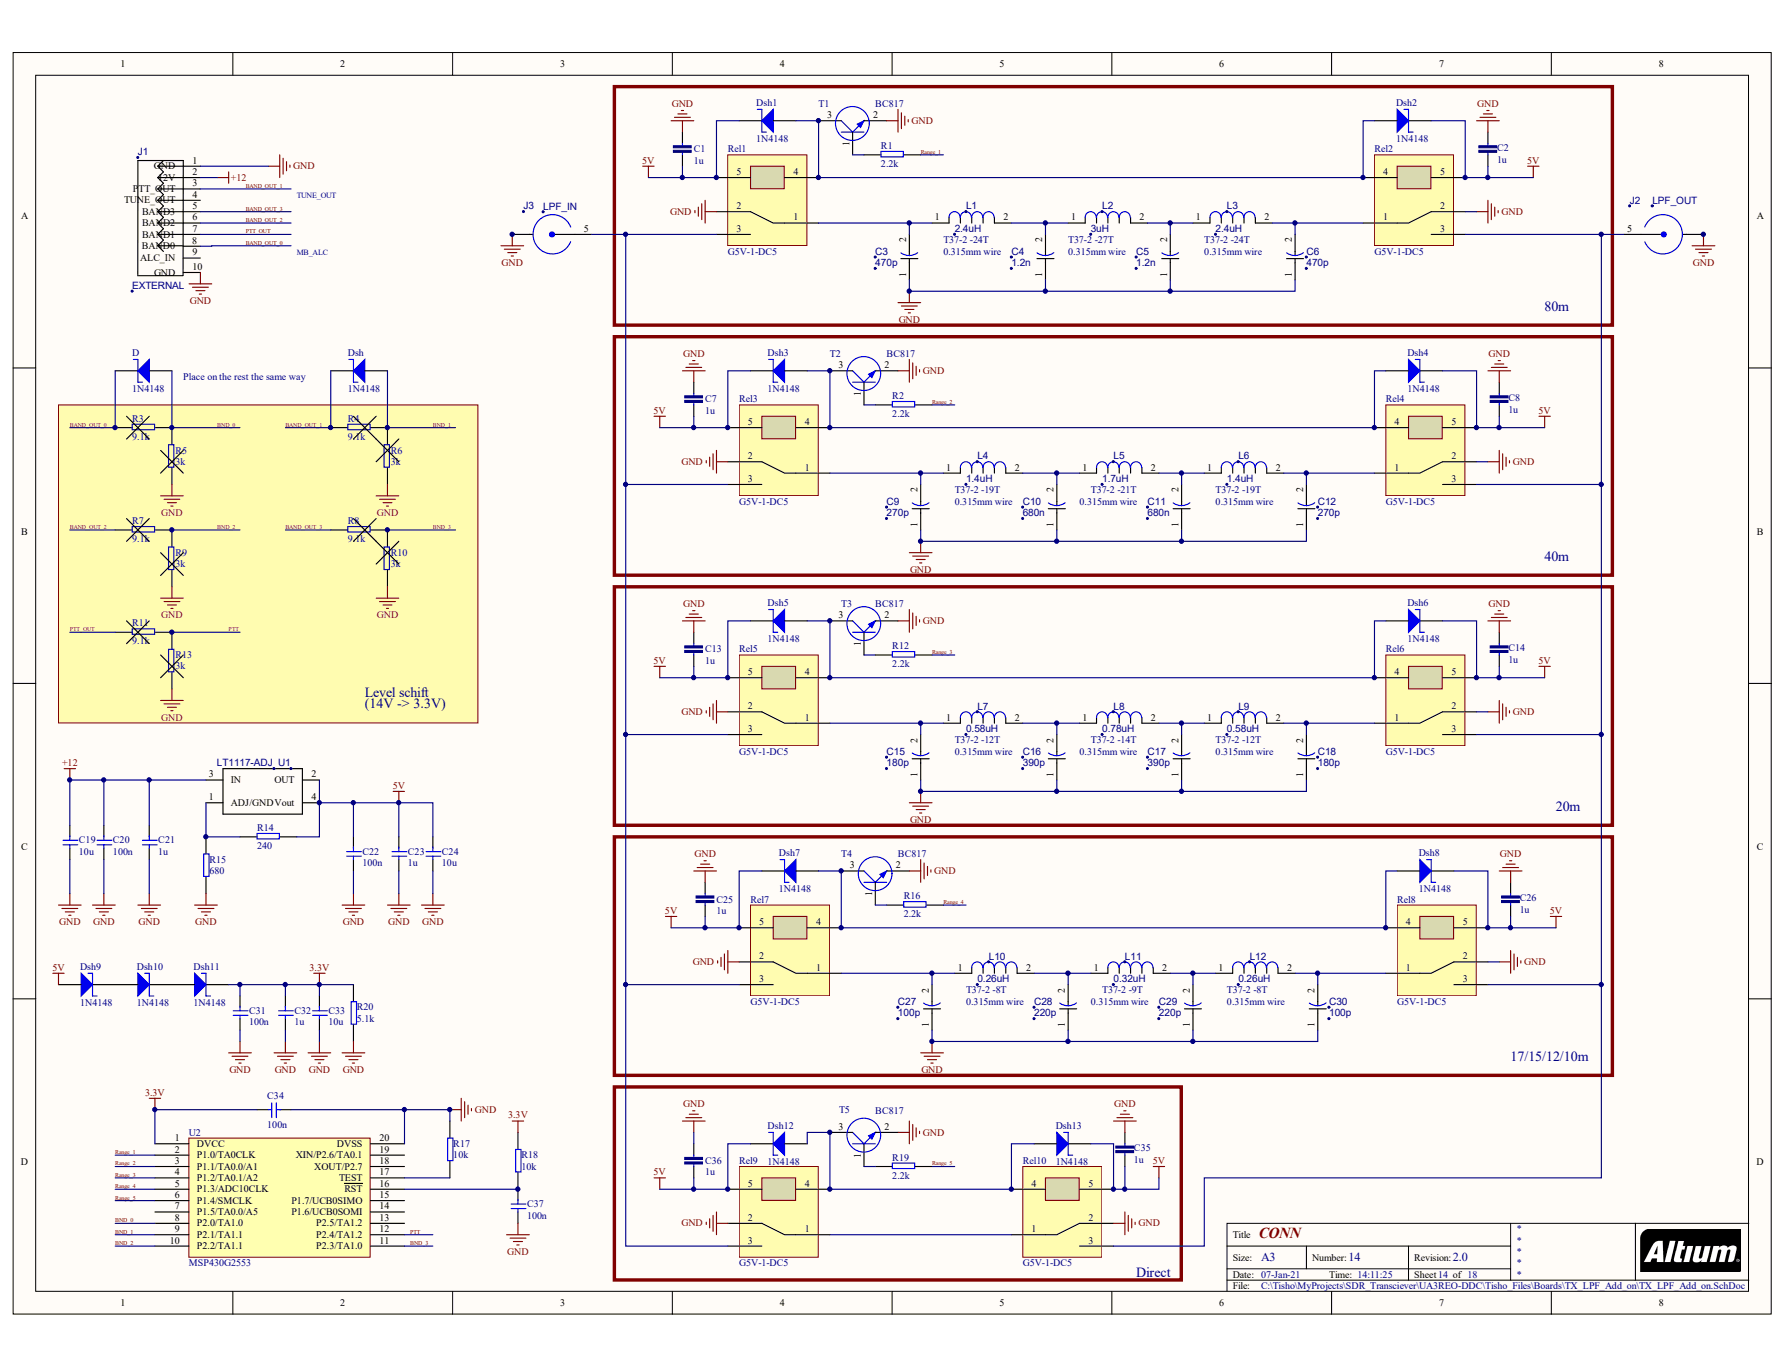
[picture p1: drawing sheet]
# Altium project TX_LPF_Add_on.PrjPcb
1 sheet, 104 parts. Net scope: global (net labels, ports and power ports of the same name join across sheets).
Board file: TX_LPF_Add_on.PcbDoc

## Sheet TX_LPF_Add_on.SchDoc: CONN
size A3; DocumentNumber: 14; Revision: 2.0; SheetNumber: 14; SheetTotal: 18

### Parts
C1  value 1u  [0805S]
C2  value 1u  [0805S]
C3  value 470p  [CAP_5mm]  (hidden comment: CAP_5mm)
C4  value 1.2n  [CAP_5mm]  (hidden comment: CAP_5mm)
C5  value 1.2n  [CAP_5mm]  (hidden comment: CAP_5mm)
C6  value 470p  [CAP_5mm]  (hidden comment: CAP_5mm)
C7  value 1u  [0805S]
C8  value 1u  [0805S]
C9  value 270p  [CAP_5mm]  (hidden comment: CAP_5mm)
C10  value 680n  [CAP_5mm]  (hidden comment: CAP_5mm)
C11  value 680n  [CAP_5mm]  (hidden comment: CAP_5mm)
C12  value 270p  [CAP_5mm]  (hidden comment: CAP_5mm)
C13  value 1u  [0805S]
C14  value 1u  [0805S]
C15  value 180p  [CAP_5mm]  (hidden comment: CAP_5mm)
C16  value 390p  [CAP_5mm]  (hidden comment: CAP_5mm)
C17  value 390p  [CAP_5mm]  (hidden comment: CAP_5mm)
C18  value 180p  [CAP_5mm]  (hidden comment: CAP_5mm)
C19  value 10u  [CAP_1206]  (hidden comment: C0805)
C20  value 100n  [0805S]  (hidden comment: C0805)
C21  value 1u  [0805S]  (hidden comment: C0805)
C22  value 100n  [0805S]  (hidden comment: C0805)
C23  value 1u  [0805S]  (hidden comment: C0805)
C24  value 10u  [CAP_1206]  (hidden comment: C0805)
C25  value 1u  [0805S]
C26  value 1u  [0805S]
C27  value 100p  [CAP_5mm]  (hidden comment: CAP_5mm)
C28  value 220p  [CAP_5mm]  (hidden comment: CAP_5mm)
C29  value 220p  [CAP_5mm]  (hidden comment: CAP_5mm)
C30  value 100p  [CAP_5mm]  (hidden comment: CAP_5mm)
C31  value 100n  [0805S]  (hidden comment: C0805)
C32  value 1u  [0805S]  (hidden comment: C0805)
C33  value 10u  [CAP_1206]  (hidden comment: C0805)
C34  value 100n  [0805S]  (hidden comment: C0805)
C35  value 1u  [0805S]
C36  value 1u  [0805S]
C37  value 100n  [0805S]  (hidden comment: C0805)
D  value 1N4148  [1N4148 (1005)]  (hidden comment: DIODE_Shottky_Micr.M)
Dsh  value 1N4148  [1N4148 (1005)]  (hidden comment: DIODE_Shottky_Micr.M)
Dsh1  value 1N4148  [1N4148 (1005)]  (hidden comment: DIODE_Shottky_Micr.M)
Dsh2  value 1N4148  [1N4148 (1005)]  (hidden comment: DIODE_Shottky_Micr.M)
Dsh3  value 1N4148  [1N4148 (1005)]  (hidden comment: DIODE_Shottky_Micr.M)
Dsh4  value 1N4148  [1N4148 (1005)]  (hidden comment: DIODE_Shottky_Micr.M)
Dsh5  value 1N4148  [1N4148 (1005)]  (hidden comment: DIODE_Shottky_Micr.M)
Dsh6  value 1N4148  [1N4148 (1005)]  (hidden comment: DIODE_Shottky_Micr.M)
Dsh7  value 1N4148  [1N4148 (1005)]  (hidden comment: DIODE_Shottky_Micr.M)
Dsh8  value 1N4148  [1N4148 (1005)]  (hidden comment: DIODE_Shottky_Micr.M)
Dsh9  value 1N4148  [1N4148 (1005)]  (hidden comment: DIODE_Shottky_Micr.M)
Dsh10  value 1N4148  [1N4148 (1005)]  (hidden comment: DIODE_Shottky_Micr.M)
Dsh11  value 1N4148  [1N4148 (1005)]  (hidden comment: DIODE_Shottky_Micr.M)
Dsh12  value 1N4148  [1N4148 (1005)]  (hidden comment: DIODE_Shottky_Micr.M)
Dsh13  value 1N4148  [1N4148 (1005)]  (hidden comment: DIODE_Shottky_Micr.M)
J1  EXTERNAL  [90131-0126]
J2  value LPF_OUT  [31-5431]  (hidden comment: Output)
J3  value LPF_IN  [31-5431]  (hidden comment: Input)
L1  value 2.4uH  [IND_T37-2]  (hidden comment: IND_T37-2)
L2  value 3uH  [IND_T37-2]  (hidden comment: IND_T37-2)
L3  value 2.4uH  [IND_T37-2]  (hidden comment: IND_T37-2)
L4  value 1.4uH  [IND_T37-2]  (hidden comment: IND_T37-2)
L5  value 1.7uH  [IND_T37-2]  (hidden comment: IND_T37-2)
L6  value 1.4uH  [IND_T37-2]  (hidden comment: IND_T37-2)
L7  value 0.58uH  [IND_T37-2]  (hidden comment: IND_T37-2)
L8  value 0.78uH  [IND_T37-2]  (hidden comment: IND_T37-2)
L9  value 0.58uH  [IND_T37-2]  (hidden comment: IND_T37-2)
L10  value 0.26uH  [IND_T37-2]  (hidden comment: IND_T37-2)
L11  value 0.32uH  [IND_T37-2]  (hidden comment: IND_T37-2)
L12  value 0.26uH  [IND_T37-2]  (hidden comment: IND_T37-2)
R1  value 2.2k  [0805S]
R2  value 2.2k  [0805S]
R3  value 9.1k  [0805S]  (hidden comment: R0805)
R4  value 9.1k  [0805S]  (hidden comment: R0805)
R5  value 3k  [0805S]  (hidden comment: R0805)
R6  value 3k  [0805S]  (hidden comment: R0805)
R7  value 9.1k  [0805S]  (hidden comment: R0805)
R8  value 9.1k  [0805S]  (hidden comment: R0805)
R9  value 3k  [0805S]  (hidden comment: R0805)
R10  value 3k  [0805S]  (hidden comment: R0805)
R11  value 9.1k  [0805S]  (hidden comment: R0805)
R12  value 2.2k  [0805S]
R13  value 3k  [0805S]  (hidden comment: R0805)
R14  value 240  [0805S]  (hidden comment: R0805)
R15  value 680  [0805S]  (hidden comment: R0805)
R16  value 2.2k  [0805S]
R17  value 10k  [0805S]  (hidden comment: R0805)
R18  value 10k  [0805S]  (hidden comment: R0805)
R19  value 2.2k  [0805S]
R20  value 5.1k  [0805S]  (hidden comment: R0805)
Rel1  G5V-1-DC5  [G5V-1]
Rel2  G5V-1-DC5  [G5V-1]
Rel3  G5V-1-DC5  [G5V-1]
Rel4  G5V-1-DC5  [G5V-1]
Rel5  G5V-1-DC5  [G5V-1]
Rel6  G5V-1-DC5  [G5V-1]
Rel7  G5V-1-DC5  [G5V-1]
Rel8  G5V-1-DC5  [G5V-1]
Rel9  G5V-1-DC5  [G5V-1]
Rel10  G5V-1-DC5  [G5V-1]
T1  value BC817  [SOT-23]  (hidden comment: NPN)
T2  value BC817  [SOT-23]  (hidden comment: NPN)
T3  value BC817  [SOT-23]  (hidden comment: NPN)
T4  value BC817  [SOT-23]  (hidden comment: NPN)
T5  value BC817  [SOT-23]  (hidden comment: NPN)
U1  value LT1117-ADJ  [LT1117IST-ADJ]  (hidden comment: LT1117IST-ADJ)
U2  MSP430G2553  [DIP20M]

### Blocks framed on the sheet
80m: C1-C6 Dsh1 Dsh2 L1-L3 R1 Rel1 Rel2 T1
40m: C7-C12 Dsh3 Dsh4 L4-L6 R2 Rel3 Rel4 T2
20m: C13-C18 Dsh5 Dsh6 L7-L9 R12 Rel5 Rel6 T3
17/15/12/10m: C25-C30 Dsh7 Dsh8 L10-L12 R16 Rel7 Rel8 T4
Direct: C35 C36 Dsh12 Dsh13 R19 Rel9 Rel10 T5

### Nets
3.3V: C31.2 C32.2 C33.2 C34.1 Dsh11.K R18.1 R20.1 U2.1(DVCC)
5V: C1.1 C2.2 C7.1 C8.2 C13.1 C14.2 C22.2 C23.2 C24.2 C25.1 C26.2 C35.2 C36.1 Dsh1.K Dsh2.K Dsh3.K Dsh4.K Dsh5.K Dsh6.K Dsh7.K Dsh8.K Dsh9.A Dsh12.K Dsh13.K R14.2 Rel1.5 Rel2.5 Rel3.5 Rel4.5 Rel5.5 Rel6.5 Rel7.5 Rel8.5 Rel9.5 Rel10.5 U1.2(OUT) U1.4(Vout)
+12: C19.2 C20.2 C21.2 J1.2(12V) U1.3(IN)
GND: C1.2 C2.1 C3.1 C4.1 C5.1 C6.1 C7.2 C8.1 C9.1 C10.1 C11.1 C12.1 C13.2 C14.1 C15.1 C16.1 C17.1 C18.1 C19.1 C20.1 C21.1 C22.1 C23.1 C24.1 C25.2 C26.1 C27.1 C28.1 C29.1 C30.1 C31.1 C32.1 C33.1 C34.2 C35.1 C36.2 C37.1 J1.1(GND) J1.10(GND) J2.1(GND) J2.2(GND) J2.3(GND) J2.4(GND) J3.1(GND) J3.2(GND) J3.3(GND) J3.4(GND) R5.1 R6.1 R9.1 R10.1 R13.1 R15.2 R17.1 R20.2 Rel1.2 Rel2.2 Rel3.2 Rel4.2 Rel5.2 Rel6.2 Rel7.2 Rel8.2 Rel9.2 Rel10.2 T1.2 T2.2 T3.2 T4.2 T5.2 U2.20(DVSS)
BAND_OUT_0: D.K J1.8(BAND0) R3.1
BAND_OUT_1: Dsh.K J1.3(PTT_OUT) R4.1
BAND_OUT_2: J1.6(BAND2) R7.1
BAND_OUT_3: J1.5(BAND3) R8.1
BND_0: D.A R3.2 R5.2 U2.8(P2.0/TA1.0)
BND_1: Dsh.A R4.2 R6.2 U2.9(P2.1/TA1.1)
BND_2: R7.2 R9.2 U2.10(P2.2/TA1.1)
BND_3: R8.2 R10.2 U2.11(P2.3/TA1.0)
PTT: R11.2 R13.2 U2.12(P2.4/TA1.2)
PTT_OUT: J1.7(BAND1) R11.1
Range_1: R1.2 U2.2(P1.0/TA0CLK)
Range_2: R2.2 U2.3(P1.1/TA0.0/A1)
Range_3: R12.2 U2.4(P1.2/TA0.1/A2)
Range_4: R16.2 U2.5(P1.3/ADC10CLK)
Range_5: R19.2 U2.6(P1.4/SMCLK)
NetC3_2: C3.2 L1.1 Rel1.1
NetC4_2: C4.2 L1.2 L2.1
NetC5_2: C5.2 L2.2 L3.1
NetC6_2: C6.2 L3.2 Rel2.1
NetC9_2: C9.2 L4.1 Rel3.1
NetC10_2: C10.2 L4.2 L5.1
NetC11_2: C11.2 L5.2 L6.1
NetC12_2: C12.2 L6.2 Rel4.1
NetC15_2: C15.2 L7.1 Rel5.1
NetC16_2: C16.2 L7.2 L8.1
NetC17_2: C17.2 L8.2 L9.1
NetC18_2: C18.2 L9.2 Rel6.1
NetC27_2: C27.2 L10.1 Rel7.1
NetC28_2: C28.2 L10.2 L11.1
NetC29_2: C29.2 L11.2 L12.1
NetC30_2: C30.2 L12.2 Rel8.1
NetC37_2: C37.2 R18.2 U2.16(~{RST})
NetDsh1_A: Dsh1.A Dsh2.A Rel1.4 Rel2.4 T1.3
NetDsh3_A: Dsh3.A Dsh4.A Rel3.4 Rel4.4 T2.3
NetDsh5_A: Dsh5.A Dsh6.A Rel5.4 Rel6.4 T3.3
NetDsh7_A: Dsh7.A Dsh8.A Rel7.4 Rel8.4 T4.3
NetDsh9_K: Dsh9.K Dsh10.A
NetDsh10_K: Dsh10.K Dsh11.A
NetDsh12_A: Dsh12.A Dsh13.A Rel9.4 Rel10.4 T5.3
NetJ2_5: J2.5(CON) Rel2.3 Rel4.3 Rel6.3 Rel8.3 Rel10.3
NetJ3_5: J3.5(CON) Rel1.3 Rel3.3 Rel5.3 Rel7.3 Rel9.3
NetR1_1: R1.1 T1.1
NetR2_1: R2.1 T2.1
NetR12_1: R12.1 T3.1
NetR14_1: R14.1 R15.1 U1.1(ADJ/GND)
NetR16_1: R16.1 T4.1
NetR17_2: R17.2 U2.17(TEST)
NetR19_1: R19.1 T5.1
NetRel9_1: Rel9.1 Rel10.1

Not connected (* = marked no-connect by the designer): J1 4(TUNE_OUT) 9(ALC_IN); U2 7(P1.5/TA0.0/A5) 13(P2.5/TA1.2) 14(P1.6/UCB0SOMI) 15(P1.7/UCB0SIMO) 18(XOUT/P2.7) 19(XIN/P2.6/TA0.1)

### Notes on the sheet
- TUNE_OUT
- MB_ALC
- (near L1) T37-2 -24T
- 0.315mm wire
- (near L2) T37-2 -27T
- (near L3) T37-2 -24T
- (near Dsh) Place on the rest the same way
- (near L4) T37-2 -19T
- (near L5) T37-2 -21T
- (near L6) T37-2 -19T
- Level schift
- (14V -> 3.3V)
- (near L7) T37-2 -12T
- (near L8) T37-2 -14T
- (near L9) T37-2 -12T
- (near L10) T37-2 -8T
- (near L11) T37-2 -9T
- (near L12) T37-2 -8T
